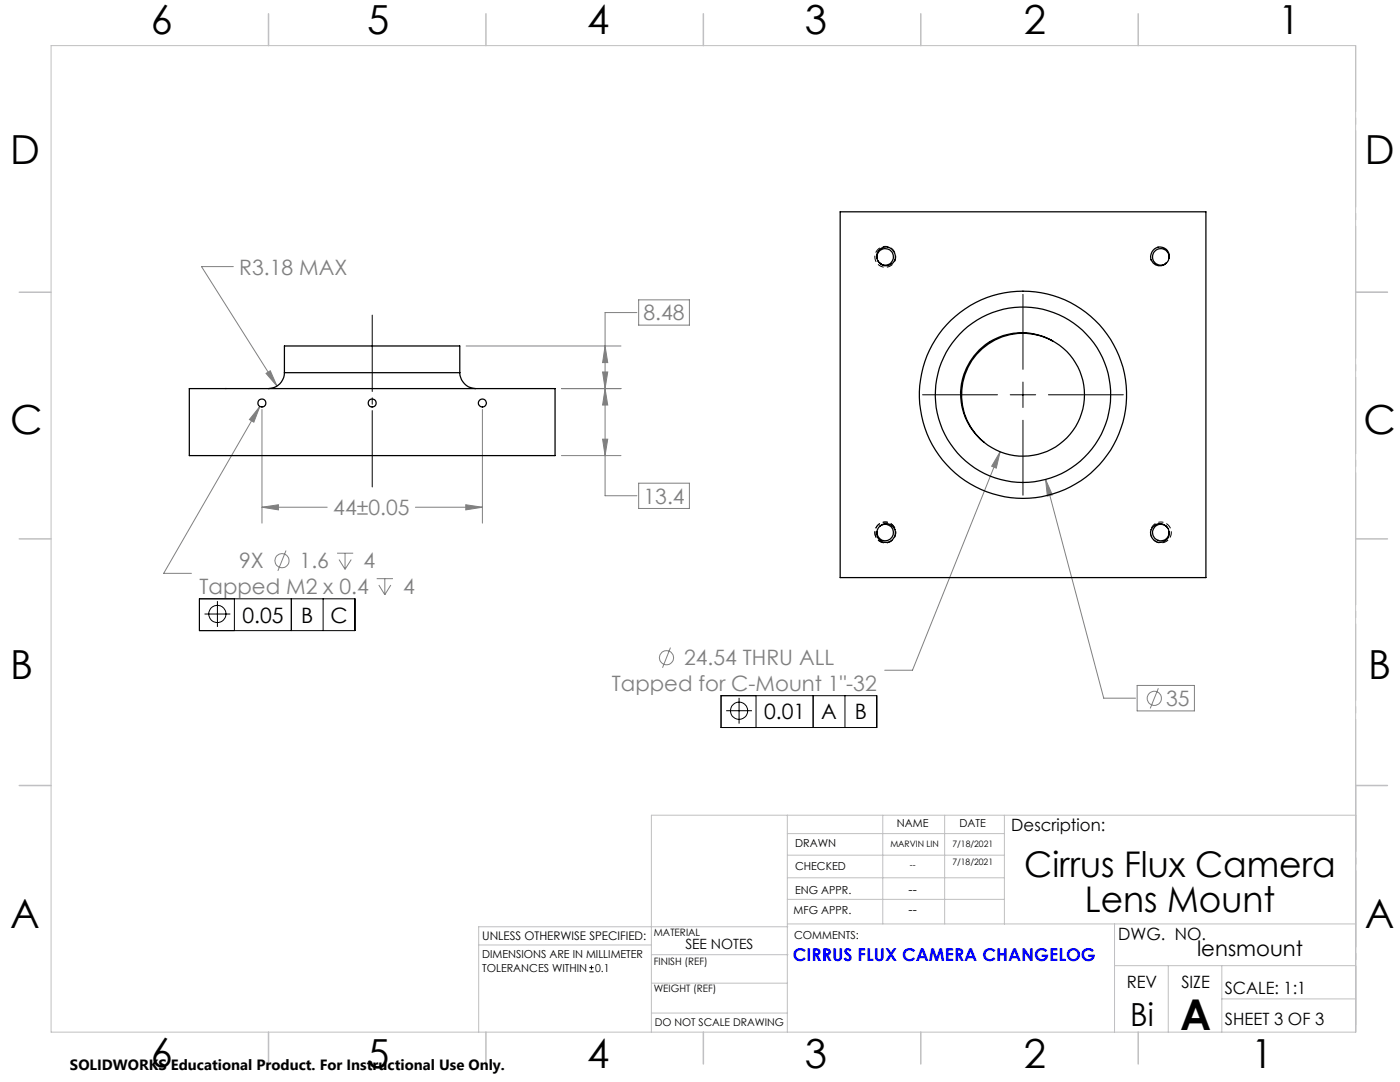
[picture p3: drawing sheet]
<svg xmlns="http://www.w3.org/2000/svg" width="279mm" height="216mm" viewBox="0 0 279 216" stroke-linecap="round" stroke-linejoin="round" font-family="sans-serif">
<g fill="none" stroke="#808080" stroke-width=".2">
<path d="M46.6 53.2h-6.4l15.1 23.8M127.5 59.8h10.1v5.1h-10.1zM53.1 74.5l.8-.5 1.4 3zM93 69h30.9M112 77.5h11.9M120.3 74.2h1l-.5 3.3zM120.8 77.5l.5 3.3h-1zM120.8 69l.5 3.4h-1zM127.1 62.4h-6.3v36.5h6.3M51.9 81.1l-1.2 3.1-.9-.5zM51.9 81.1l-19.2 33.3h5.5M52.3 81.7v22.7"/>
<path d="M96.3 81.7v22.7M112 90.9h11.9M120.3 87.6h1l-.5 3.3zM127.5 96.4h10.1v5.1h-10.1zM199.6 90.1l-.8 3.3-.9-.4zM199.6 90.1l-17.5 43.6h-5.5M208.7 95.7l1.3 3-1 .3zM208.7 95.7l11.6 43.6h6.3M52.3 101.2l3.3-.5v1zM52.3 101.2h13M57.1 109.9l-1.6 4M67.3 110.4h3.2"/>
<path d="M67.7 111.7l1.2 1.9M68.9 110.4v3.2M70.1 111.7l-1.2 1.9M75.2 115.5h3.2M75.6 116.7l1.2 2M76.8 115.5v3.2M78 116.7l-1.2 2M82.9 101.2h13.4M93 100.7l3.3 .5-3.3 .5zM133.8 129.2l-1.6 4M226.9 136.8h11.5v5.1h-11.5zM231.2 137.3l-1.6 4.1"/>
<circle cx="56.3" cy="111.9" r="1.4"/>
<circle cx="133" cy="131.2" r="1.41"/>
<circle cx="230.4" cy="139.4" r="1.41"/>
</g>
<g fill="none" stroke="#000" stroke-width=".2">
<path d="M204.2 58.7v15M184.1 78.8h15M201.6 78.8h5.1M204.2 76.2v5.1M209.2 78.8h15M204.2 83.9v14.9M39.8 119.5h31v6.3h-31zM43.4 119.9v5.2M46.8 119.5v6.3M58.1 119.5v6.3M64.5 119.5v6.3M40.8 122.5h5.2"/>
<path d="M143.9 138.8h31.1v6.4h-31.1zM147.5 139.2v5.2M150.9 138.8v6.4M162.3 138.8v6.4M168.6 138.8v6.4M144.9 141.8h5.2M117.6 193.9h.9M117.6 193.1h.9M118 192.7v.8"/>
<circle cx="43.4" cy="122.5" r="1.71"/>
<circle cx="147.5" cy="141.8" r="1.72"/>
</g>
<path d="M176.7 49.2a2.08 2.08 0 0 0-1.9 3 2.08 2.08 0 0 0 3.6 .2 2.08 2.08 0 0 0-1.5-3.2h-.2M176.7 104.2a2.08 2.08 0 0 0-1.9 3 2.08 2.08 0 0 0 3.6 .2 2.08 2.08 0 0 0-1.5-3.2h-.2M231.7 104.2a2.08 2.08 0 0 0-1.9 3 2.08 2.08 0 0 0 3.6 .2 2.08 2.08 0 0 0-1.5-3.2h-.2" fill="none" stroke="#000" stroke-width=".2" stroke-dasharray="1.3 .6" stroke-dashoffset=".8" stroke-linecap="butt"/>
<path d="M74.3 97.3v-34.5" fill="none" stroke="#000" stroke-width=".2" stroke-dasharray="15.2 1.3 1.3 1.3" stroke-dashoffset="-.1"/>
<path d="M270.6 9.1v49.2M270.6 58.3v49.2M270.6 107.5v49.2M270.6 156.7v49.2" fill="none" stroke="#c0c0c0" stroke-width=".2" stroke-dasharray="15.2 1.3 1.3 1.3" stroke-dashoffset="2.1"/>
<g fill="none" stroke="#c0c0c0" stroke-width=".2">
<path d="M10.2 9.1h260.3v196.9h-260.3zM270.5 58.3h6.4M270.5 156.7h6.4M157.1 162.7v43.3M157.1 175.2h43.3M157.1 170.6h43.3M157.1 166.3h43.3M157.1 179.5h43.3M176.2 162.7v21.7M188.5 162.7v21.7M200.4 162.7v21.7M270.6 162.7h-140.6v43.3"/>
<path d="M95.5 188.6h34.5M130 196.2h27.1M130 190.5h27.3M157.1 184.4h113.4M157.2 184.9h-61.7v21.1M222.4 184.4v21.6M222.4 192.7h48.1M233.2 192.7v13.3M243.8 199.3h26.7M243.8 192.7v13.3M130 202.1h27.1"/>
</g>
<g fill="none" stroke="#c0c0c0" stroke-width=".3">
<path d="M53.6 2.8v6.3M97 2.8v6.3M140.4 2.8v6.3M183.8 2.8v6.3M227.2 2.8v6.3M3.8 58.3h6.4M270.5 58.3h6.4M3.8 107.5h6.4M270.5 107.5h6.4M3.8 156.7h6.4M270.5 156.7h6.4M53.6 206v6.3"/>
<path d="M97 206v6.3M140.4 206v6.3M183.8 206v6.3M227.2 206v6.3"/>
</g>
<path d="M52.3 101.2l3.3-.5v1zM93 100.7l3.3 .5-3.3 .5zM51.9 81.1l-2.1 2.6 .9 .5zM120.8 77.5l.5 3.3h-1zM120.3 87.6h1l-.5 3.3zM53.1 74.5l2.2 2.5-1.4-3zM120.8 69l.5 3.4h-1zM120.3 74.2h1l-.5 3.3zM208.7 95.7l.3 3.3 1-.3zM199.6 90.1l-1.7 2.9 .9 .4z" fill="#808080"/>
<g fill="none" stroke="#000" stroke-width=".25">
<path d="M167.7 42.3h73v73h-73zM175 51.5a1.87 1.87 0 0 1 2-2.2 1.87 1.87 0 0 1 1.6 2.4 1.86 1.86 0 0 1-3 .8M175 51.5a1.66 1.66 0 0 1 .9-1.7 1.66 1.66 0 0 1 1.8 .2 1.65 1.65 0 0 1 .2 2.3 1.65 1.65 0 0 1-2.3 .2M175 51.5l.3 .7 .3 .3M175.2 52l.7 .7M233.3 51.5a1.84 1.84 0 0 0-2-2.2 1.84 1.84 0 0 0-1.5 2.6 1.84 1.84 0 0 0 2.9 .6M233.3 51.5l-.2 .6-.4 .4M233.3 51.5a1.65 1.65 0 0 0-1.8-1.9 1.65 1.65 0 0 0-1.4 2.3 1.65 1.65 0 0 0 2.6 .6M37.8 77.5h73v13.4h-73zM45.1 77.5h.1M56.8 74.4a3.2 3.2 0 0 1-3.2 3.1M56.8 74.4v-5.4h35v5.4"/>
<path d="M56.8 74.4h35M91.8 74.4a3.3 3.3 0 0 0 3.1 3.1M195.4 69.8a12.3 12.3 0 0 1 19.6 3.3 12.3 12.3 0 0 1-8.8 17.7 12.4 12.4 0 0 1-13.1-6.5 12.4 12.4 0 0 1 2.3-14.5zM210.2 68.1a12.2 12.2 0 0 0-16.2 3.7 12.2 12.2 0 0 0 2.4 16.4M175.6 105a1.87 1.87 0 0 1 3.1 .9 1.87 1.87 0 0 1-2.3 2.3 1.87 1.87 0 0 1-.9-3.1zM175.6 105a1.64 1.64 0 0 1 2.6 .5 1.64 1.64 0 0 1-1.3 2.4 1.64 1.64 0 0 1-1.9-1.9M231.1 107.8h.1M232.7 105l.4 .4M232.7 105a1.64 1.64 0 0 0-2.5 .6 1.64 1.64 0 0 0 1.2 2.3 1.64 1.64 0 0 0 1.9-1.9"/>
<circle cx="204.2" cy="78.8" r="20.7"/>
<circle cx="204.2" cy="78.8" r="17.5"/>
<circle cx="52.3" cy="80.4" r=".8"/>
<circle cx="74.3" cy="80.4" r=".8"/>
<circle cx="96.3" cy="80.4" r=".79"/>
<circle cx="231.5" cy="106.4" r="1.84"/>
</g>
<text font-size="8.5" x="235.5" y="205.4">A</text>
<g font-size="8">
<text x="30.1" y="6.8">6</text>
<text x="73.3" y="6.9">5</text>
<text x="117.2" y="6.9">4</text>
<text x="160.6" y="6.9">3</text>
<text x="204.3" y="6.9">2</text>
<text x="255.1" y="6.9">1</text>
<text x="2.1" y="32.8">D</text>
<text x="272.4" y="32.8">D</text>
<text x="2.1" y="86.5">C</text>
<text x="272.1" y="86.5">C</text>
<text x="2.1" y="135.6">B</text>
<text x="273.1" y="135.6">B</text>
<text x="2.1" y="185.1">A</text>
<text x="272.4" y="185.1">A</text>
<text x="30.1" y="212.9">6</text>
<text x="73.3" y="213.1">5</text>
<text x="117.2" y="213.1">4</text>
<text x="160.6" y="213.1">3</text>
<text x="204.3" y="213.1">2</text>
<text x="249.7" y="213.1">1</text>
</g>
<g font-size="7.1">
<text x="204.4" y="174.9">Cirrus Flux Camera</text>
<text x="216.5" y="182">Lens Mount</text>
</g>
<text font-size="6.3" x="225.5" y="204.6">Bi</text>
<g font-size="4.2" fill="#808080">
<text x="47.8" y="54.8">R3.18 MAX</text>
<text x="128.4" y="63.9">8.48</text>
<text x="128.4" y="100.5">13.4</text>
<text x="66.5" y="102.8">44±0.05</text>
<text x="47.7" y="113.4">9X</text>
<text x="59.8" y="113.4">1.6</text>
<text x="72.5" y="113.4">4</text>
<text x="39.8" y="118.5">Tapped M2 x 0.4</text>
<text x="80.5" y="118.5">4</text>
<text x="122.1" y="137.9">Tapped for C-Mount 1&quot;-32</text>
<text x="136.5" y="132.8">24.54 THRU ALL</text>
<text x="232.7" y="140.9">35</text>
</g>
<g font-size="4.2">
<text x="48.4" y="124.2">0.05</text>
<text x="60.1" y="124.2">B</text>
<text x="66" y="124.2">C</text>
<text x="152.5" y="143.6">0.01</text>
<text x="163.9" y="143.6">A</text>
<text x="170.6" y="143.6">B</text>
<text x="238.9" y="190.8">lensmount</text>
</g>
<text font-size="3.5" fill="#00f" x="158.2" y="191.8">CIRRUS FLUX CAMERA CHANGELOG</text>
<g font-size="3.4">
<text x="201.8" y="165.9">Description:</text>
<text x="223.2" y="187.6">DWG. NO.</text>
<text x="224.9" y="197.2">REV</text>
<text x="235.8" y="197.2">SIZE</text>
<text x="244.4" y="198.4">SCALE: 1:1</text>
<text x="244.4" y="204.6">SHEET 3 OF 3</text>
</g>
<text font-size="3" x="14" y="213.5">SOLIDWORKS Educational Product. For Instructional Use Only.</text>
<text font-size="2.8" x="136.8" y="189.3">SEE NOTES</text>
<g font-size="2.5">
<text x="181.3" y="178.3">--</text>
<text x="181.3" y="182.3">--</text>
</g>
<text font-size="2.4" x="96.2" y="187.5">UNLESS OTHERWISE SPECIFIED:</text>
<g font-size="2.2">
<text x="179" y="165.1">NAME</text>
<text x="191.5" y="165.1">DATE</text>
<text x="158.7" y="169">DRAWN</text>
<text x="158.7" y="173.5">CHECKED</text>
<text x="158.7" y="178.3">ENG APPR.</text>
<text x="158.4" y="182.4">MFG APPR.</text>
<text x="96.2" y="191.2">DIMENSIONS ARE IN MILLIMETER</text>
<text x="158.5" y="187.4">COMMENTS:</text>
<text x="96.2" y="193.9">TOLERANCES WITHIN</text>
<text x="118.8" y="193.9">0.1</text>
</g>
<text font-size="2.1" x="130.7" y="204.6">DO NOT SCALE DRAWING</text>
<g font-size="2">
<text x="130.5" y="186.8">MATERIAL</text>
<text x="130.5" y="192.5">FINISH (REF)</text>
<text x="130.5" y="198">WEIGHT (REF)</text>
</g>
<g font-size="1.8">
<text x="177.7" y="169">MARVIN LIN</text>
<text x="181.6" y="173.2">--</text>
<text x="190.1" y="172.6">7/18/2021</text>
<text x="190.1" y="169">7/18/2021</text>
</g>
</svg>
